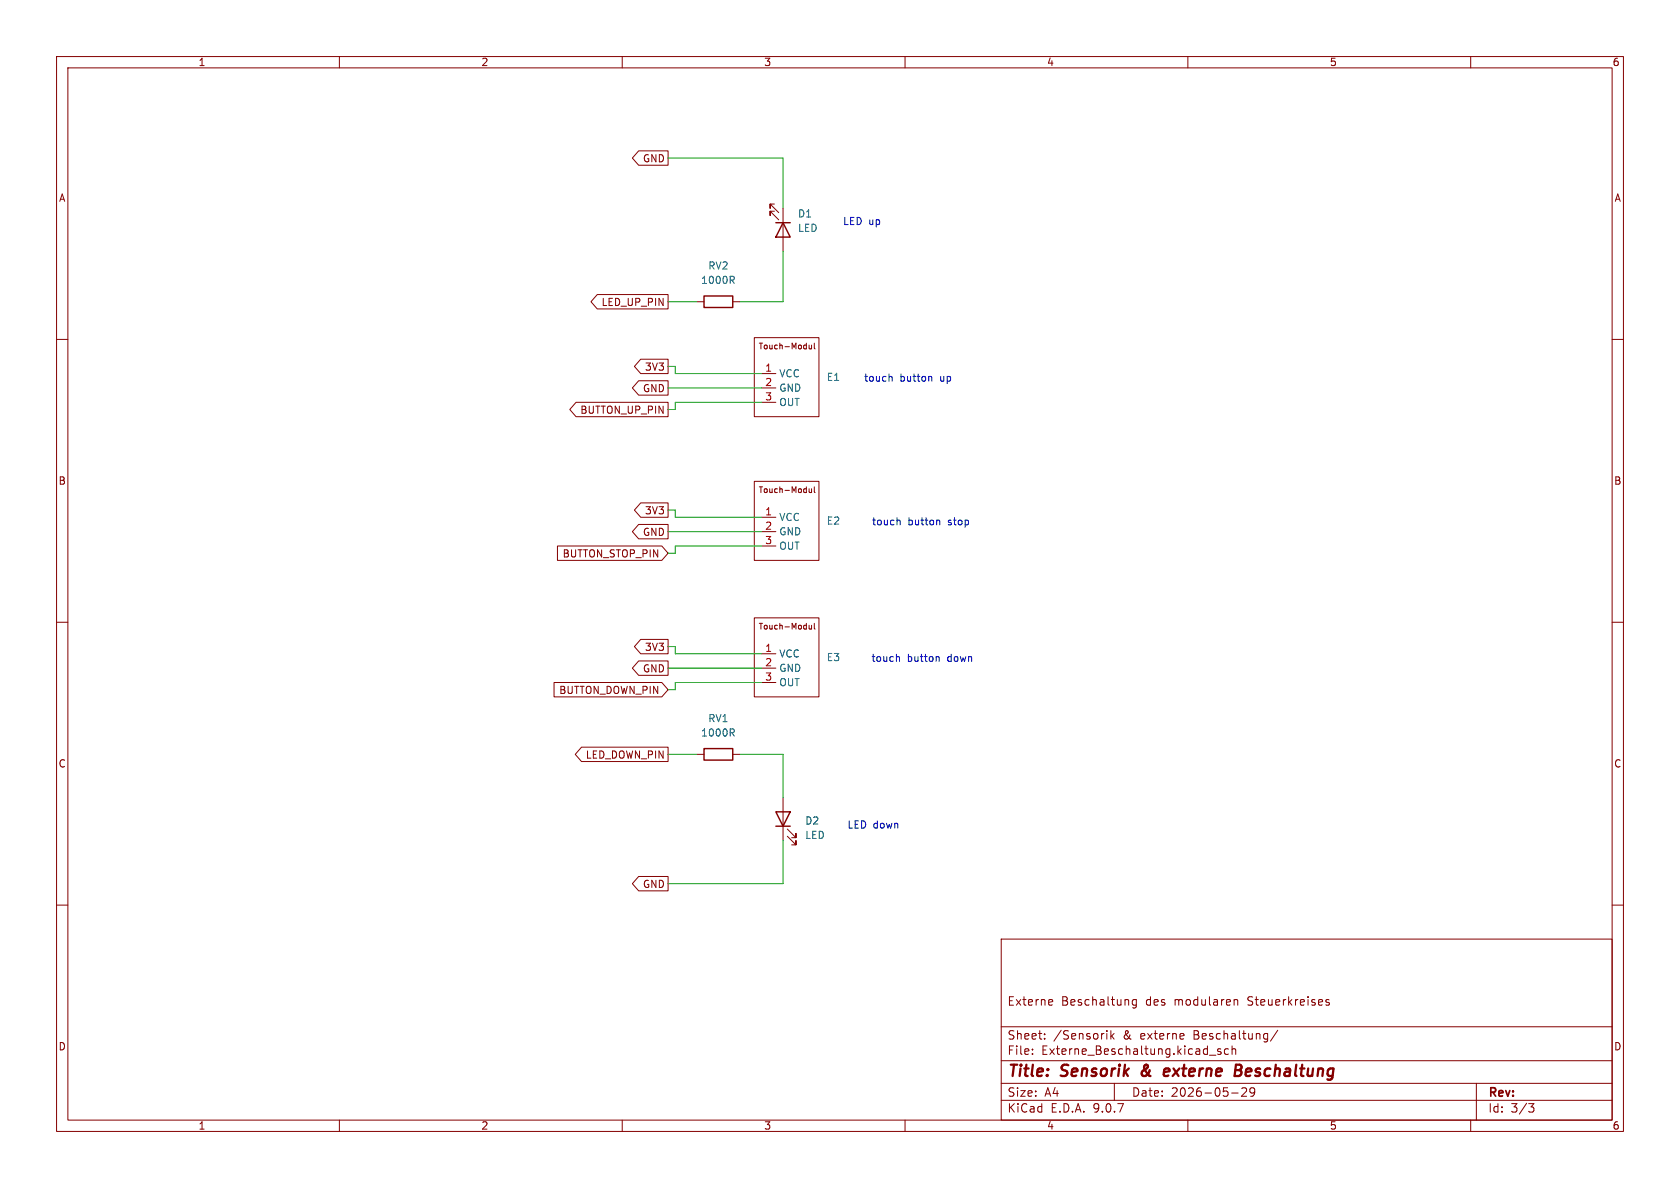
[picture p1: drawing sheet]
(kicad_sch
 (version 20250114)
 (generator "eeschema")
 (generator_version "9.0")
 (paper "A4")
 (title_block
  (title "Sensorik & externe Beschaltung")
  (date "2026-05-29")
  (comment 1 "Externe Beschaltung des modularen Steuerkreises"))
 (lib_symbols
  (symbol "Device:LED"
   (pin_numbers (hide yes))
   (pin_names
    (offset 1.016) (hide yes)) (exclude_from_sim no) (in_bom yes) (on_board yes)
   (property "Reference" "D" (at 0 2.54 0) (effects (font (size 1.27 1.27))))
   (property "Value" "LED" (at 0 -2.54 0) (effects (font (size 1.27 1.27))))
   (property "Footprint" "" (at 0 0 0) (effects (font (size 1.27 1.27)) (hide yes)))
   (property "Datasheet" "~" (at 0 0 0) (effects (font (size 1.27 1.27)) (hide yes)))
   (property "Description" "Light emitting diode" (at 0 0 0) (effects (font (size 1.27 1.27)) (hide yes)))
   (property "Sim.Pins" "1=K 2=A" (at 0 0 0) (effects (font (size 1.27 1.27)) (hide yes)))
   (symbol "LED_0_1"
    (polyline (pts (xy -3.048 -0.762) (xy -4.572 -2.286) (xy -3.81 -2.286) (xy -4.572 -2.286) (xy -4.572 -1.524)) (stroke (width 0) (type default)) (fill (type none)))
    (polyline (pts (xy -1.778 -0.762) (xy -3.302 -2.286) (xy -2.54 -2.286) (xy -3.302 -2.286) (xy -3.302 -1.524)) (stroke (width 0) (type default)) (fill (type none)))
    (polyline (pts (xy -1.27 0) (xy 1.27 0)) (stroke (width 0) (type default)) (fill (type none)))
    (polyline (pts (xy -1.27 -1.27) (xy -1.27 1.27)) (stroke (width 0.254) (type default)) (fill (type none)))
    (polyline (pts (xy 1.27 -1.27) (xy 1.27 1.27) (xy -1.27 0) (xy 1.27 -1.27)) (stroke (width 0.254) (type default)) (fill (type none))))
   (symbol "LED_1_1"
    (pin passive line (at -3.81 0 0) (length 2.54) (name "K" (effects (font (size 1.27 1.27)))) (number "1" (effects (font (size 1.27 1.27)))))
    (pin passive line (at 3.81 0 180) (length 2.54) (name "A" (effects (font (size 1.27 1.27)))) (number "2" (effects (font (size 1.27 1.27))))))
   (embedded_fonts no))
  (symbol "Device:R"
   (pin_numbers (hide yes))
   (pin_names
    (offset 0)) (exclude_from_sim no) (in_bom yes) (on_board yes)
   (property "Reference" "R" (at 2.032 0 90) (effects (font (size 1.27 1.27))))
   (property "Value" "R" (at 0 0 90) (effects (font (size 1.27 1.27))))
   (property "Footprint" "" (at -1.778 0 90) (effects (font (size 1.27 1.27)) (hide yes)))
   (property "Datasheet" "~" (at 0 0 0) (effects (font (size 1.27 1.27)) (hide yes)))
   (property "Description" "Resistor" (at 0 0 0) (effects (font (size 1.27 1.27)) (hide yes)))
   (symbol "R_0_1"
    (rectangle (start -1.016 -2.54) (end 1.016 2.54) (stroke (width 0.254) (type default)) (fill (type none))))
   (symbol "R_1_1"
    (pin passive line (at 0 3.81 270) (length 1.27) (name "~" (effects (font (size 1.27 1.27)))) (number "1" (effects (font (size 1.27 1.27)))))
    (pin passive line (at 0 -3.81 90) (length 1.27) (name "~" (effects (font (size 1.27 1.27)))) (number "2" (effects (font (size 1.27 1.27))))))
   (embedded_fonts no))
  (symbol "Eigene:TOUCH_Module" (exclude_from_sim no) (in_bom yes) (on_board no)
   (property "Reference" "U" (at 7.112 10.16 0) (effects (font (size 1.27 1.27))))
   (property "Value" "" (at 0 0 0) (effects (font (size 1.27 1.27))))
   (property "Footprint" "" (at 0 0 0) (effects (font (size 1.27 1.27)) (hide yes)))
   (property "Datasheet" "" (at 0 0 0) (effects (font (size 1.27 1.27)) (hide yes)))
   (property "Description" "" (at 0 0 0) (effects (font (size 1.27 1.27)) (hide yes)))
   (symbol "TOUCH_Module_0_1"
    (rectangle (start 1.27 8.89) (end 12.7 -5.08) (stroke (width 0) (type default)) (fill (type none))))
   (symbol "TOUCH_Module_1_1"
    (text "Touch-Modul" (at 7.112 7.366 0) (effects (font (size 1.016 1.016))))
    (pin input line (at 2.54 2.54 0) (length 2.54) (name "VCC" (effects (font (size 1.27 1.27)))) (number "1" (effects (font (size 1.27 1.27)))))
    (pin input line (at 2.54 0 0) (length 2.54) (name "GND" (effects (font (size 1.27 1.27)))) (number "2" (effects (font (size 1.27 1.27)))))
    (pin output line (at 2.54 -2.54 0) (length 2.54) (name "OUT" (effects (font (size 1.27 1.27)))) (number "3" (effects (font (size 1.27 1.27))))))
   (embedded_fonts no)))
 (text "touch button up"
  (exclude_from_sim no)
  (at 160.528 67.056 0)
  (effects (font (size 1.27 1.27))))
 (text "LED down"
  (exclude_from_sim no)
  (at 154.432 146.05 0)
  (effects (font (size 1.27 1.27))))
 (text "touch button stop"
  (exclude_from_sim no)
  (at 162.814 92.456 0)
  (effects (font (size 1.27 1.27))))
 (text "touch button down"
  (exclude_from_sim no)
  (at 163.068 116.586 0)
  (effects (font (size 1.27 1.27))))
 (text "LED up"
  (exclude_from_sim no)
  (at 152.4 39.37 0)
  (effects (font (size 1.27 1.27))))
 (wire
  (pts (xy 118.11 114.3) (xy 119.38 114.3))
  (stroke (width 0) (type default)))
 (wire
  (pts (xy 119.38 91.44) (xy 134.62 91.44))
  (stroke (width 0) (type default)))
 (wire
  (pts (xy 118.11 118.11) (xy 134.62 118.11))
  (stroke (width 0) (type default)))
 (wire
  (pts (xy 118.11 133.35) (xy 123.19 133.35))
  (stroke (width 0) (type default)))
 (wire
  (pts (xy 118.11 68.58) (xy 134.62 68.58))
  (stroke (width 0) (type default)))
 (wire
  (pts (xy 119.38 97.79) (xy 119.38 96.52))
  (stroke (width 0) (type default)))
 (wire
  (pts (xy 119.38 121.92) (xy 119.38 120.65))
  (stroke (width 0) (type default)))
 (wire
  (pts (xy 118.11 53.34) (xy 123.19 53.34))
  (stroke (width 0) (type default)))
 (wire
  (pts (xy 138.43 156.21) (xy 138.43 148.59))
  (stroke (width 0) (type default)))
 (wire
  (pts (xy 130.81 133.35) (xy 138.43 133.35))
  (stroke (width 0) (type default)))
 (wire
  (pts (xy 119.38 120.65) (xy 134.62 120.65))
  (stroke (width 0) (type default)))
 (wire
  (pts (xy 119.38 96.52) (xy 134.62 96.52))
  (stroke (width 0) (type default)))
 (wire
  (pts (xy 119.38 72.39) (xy 119.38 71.12))
  (stroke (width 0) (type default)))
 (wire
  (pts (xy 119.38 114.3) (xy 119.38 115.57))
  (stroke (width 0) (type default)))
 (wire
  (pts (xy 118.11 93.98) (xy 134.62 93.98))
  (stroke (width 0) (type default)))
 (wire
  (pts (xy 119.38 90.17) (xy 119.38 91.44))
  (stroke (width 0) (type default)))
 (wire
  (pts (xy 118.11 156.21) (xy 138.43 156.21))
  (stroke (width 0) (type default)))
 (wire
  (pts (xy 118.11 27.94) (xy 138.43 27.94))
  (stroke (width 0) (type default)))
 (wire
  (pts (xy 119.38 115.57) (xy 134.62 115.57))
  (stroke (width 0) (type default)))
 (wire
  (pts (xy 138.43 53.34) (xy 138.43 44.45))
  (stroke (width 0) (type default)))
 (wire
  (pts (xy 119.38 66.04) (xy 134.62 66.04))
  (stroke (width 0) (type default)))
 (wire
  (pts (xy 118.11 72.39) (xy 119.38 72.39))
  (stroke (width 0) (type default)))
 (wire
  (pts (xy 119.38 71.12) (xy 134.62 71.12))
  (stroke (width 0) (type default)))
 (wire
  (pts (xy 118.11 64.77) (xy 119.38 64.77))
  (stroke (width 0) (type default)))
 (wire
  (pts (xy 118.11 97.79) (xy 119.38 97.79))
  (stroke (width 0) (type default)))
 (wire
  (pts (xy 138.43 133.35) (xy 138.43 140.97))
  (stroke (width 0) (type default)))
 (wire
  (pts (xy 119.38 64.77) (xy 119.38 66.04))
  (stroke (width 0) (type default)))
 (wire
  (pts (xy 118.11 121.92) (xy 119.38 121.92))
  (stroke (width 0) (type default)))
 (wire
  (pts (xy 138.43 27.94) (xy 138.43 36.83))
  (stroke (width 0) (type default)))
 (wire
  (pts (xy 130.81 53.34) (xy 138.43 53.34))
  (stroke (width 0) (type default)))
 (wire
  (pts (xy 118.11 90.17) (xy 119.38 90.17))
  (stroke (width 0) (type default)))
 (global_label "GND"
  (shape output)
  (at 118.11 156.21 180)
  (fields_autoplaced yes)
  (effects (font (size 1.27 1.27)) (justify right))
  (property "Intersheetrefs" "${INTERSHEET_REFS}" (at 111.2543 156.21 0) (effects (font (size 1.27 1.27)) (justify right) (hide yes))))
 (global_label "BUTTON_STOP_PIN"
  (shape input)
  (at 118.11 97.79 180)
  (fields_autoplaced yes)
  (effects (font (size 1.27 1.27)) (justify right))
  (property "Intersheetrefs" "${INTERSHEET_REFS}" (at 98.01 97.79 0) (effects (font (size 1.27 1.27)) (justify right) (hide yes))))
 (global_label "LED_DOWN_PIN"
  (shape output)
  (at 118.11 133.35 180)
  (fields_autoplaced yes)
  (effects (font (size 1.27 1.27)) (justify right))
  (property "Intersheetrefs" "${INTERSHEET_REFS}" (at 101.1548 133.35 0) (effects (font (size 1.27 1.27)) (justify right) (hide yes))))
 (global_label "BUTTON_UP_PIN"
  (shape output)
  (at 118.11 72.39 180)
  (fields_autoplaced yes)
  (effects (font (size 1.27 1.27)) (justify right))
  (property "Intersheetrefs" "${INTERSHEET_REFS}" (at 100.1871 72.39 0) (effects (font (size 1.27 1.27)) (justify right) (hide yes))))
 (global_label "3V3"
  (shape output)
  (at 118.11 90.17 180)
  (fields_autoplaced yes)
  (effects (font (size 1.27 1.27)) (justify right))
  (property "Intersheetrefs" "${INTERSHEET_REFS}" (at 111.6172 90.17 0) (effects (font (size 1.27 1.27)) (justify right) (hide yes))))
 (global_label "LED_UP_PIN"
  (shape output)
  (at 118.11 53.34 180)
  (fields_autoplaced yes)
  (effects (font (size 1.27 1.27)) (justify right))
  (property "Intersheetrefs" "${INTERSHEET_REFS}" (at 103.9367 53.34 0) (effects (font (size 1.27 1.27)) (justify right) (hide yes))))
 (global_label "GND"
  (shape output)
  (at 118.11 27.94 180)
  (fields_autoplaced yes)
  (effects (font (size 1.27 1.27)) (justify right))
  (property "Intersheetrefs" "${INTERSHEET_REFS}" (at 111.2543 27.94 0) (effects (font (size 1.27 1.27)) (justify right) (hide yes))))
 (global_label "3V3"
  (shape output)
  (at 118.11 64.77 180)
  (fields_autoplaced yes)
  (effects (font (size 1.27 1.27)) (justify right))
  (property "Intersheetrefs" "${INTERSHEET_REFS}" (at 111.6172 64.77 0) (effects (font (size 1.27 1.27)) (justify right) (hide yes))))
 (global_label "GND"
  (shape output)
  (at 118.11 68.58 180)
  (fields_autoplaced yes)
  (effects (font (size 1.27 1.27)) (justify right))
  (property "Intersheetrefs" "${INTERSHEET_REFS}" (at 111.2543 68.58 0) (effects (font (size 1.27 1.27)) (justify right) (hide yes))))
 (global_label "GND"
  (shape output)
  (at 118.11 93.98 180)
  (fields_autoplaced yes)
  (effects (font (size 1.27 1.27)) (justify right))
  (property "Intersheetrefs" "${INTERSHEET_REFS}" (at 111.2543 93.98 0) (effects (font (size 1.27 1.27)) (justify right) (hide yes))))
 (global_label "BUTTON_DOWN_PIN"
  (shape input)
  (at 118.11 121.92 180)
  (fields_autoplaced yes)
  (effects (font (size 1.27 1.27)) (justify right))
  (property "Intersheetrefs" "${INTERSHEET_REFS}" (at 97.4052 121.92 0) (effects (font (size 1.27 1.27)) (justify right) (hide yes))))
 (global_label "3V3"
  (shape output)
  (at 118.11 114.3 180)
  (fields_autoplaced yes)
  (effects (font (size 1.27 1.27)) (justify right))
  (property "Intersheetrefs" "${INTERSHEET_REFS}" (at 111.6172 114.3 0) (effects (font (size 1.27 1.27)) (justify right) (hide yes))))
 (global_label "GND"
  (shape output)
  (at 118.11 118.11 180)
  (fields_autoplaced yes)
  (effects (font (size 1.27 1.27)) (justify right))
  (property "Intersheetrefs" "${INTERSHEET_REFS}" (at 111.2543 118.11 0) (effects (font (size 1.27 1.27)) (justify right) (hide yes))))
 (symbol
  (lib_id "Eigene:TOUCH_Module")
  (at 132.08 93.98 0)
  (unit 1)
  (exclude_from_sim no)
  (in_bom yes)
  (on_board no)
  (dnp no)
  (fields_autoplaced yes)
  (property "Reference" "E2" (at 146.05 92.0749 0) (effects (font (size 1.27 1.27)) (justify left)))
  (property "Value" "~" (at 146.05 93.3449 0) (effects (font (size 1.27 1.27)) (justify left) (hide yes)))
  (property "Footprint" "" (at 132.08 93.98 0) (effects (font (size 1.27 1.27)) (hide yes)))
  (property "Datasheet" "" (at 132.08 93.98 0) (effects (font (size 1.27 1.27)) (hide yes)))
  (property "Description" "" (at 132.08 93.98 0) (effects (font (size 1.27 1.27)) (hide yes)))
  (pin "3")
  (pin "2")
  (pin "1"))
 (symbol
  (lib_id "Eigene:TOUCH_Module")
  (at 132.08 68.58 0)
  (unit 1)
  (exclude_from_sim no)
  (in_bom yes)
  (on_board no)
  (dnp no)
  (fields_autoplaced yes)
  (property "Reference" "E1" (at 146.05 66.6749 0) (effects (font (size 1.27 1.27)) (justify left)))
  (property "Value" "~" (at 146.05 67.9449 0) (effects (font (size 1.27 1.27)) (justify left) (hide yes)))
  (property "Footprint" "" (at 132.08 68.58 0) (effects (font (size 1.27 1.27)) (hide yes)))
  (property "Datasheet" "" (at 132.08 68.58 0) (effects (font (size 1.27 1.27)) (hide yes)))
  (property "Description" "" (at 132.08 68.58 0) (effects (font (size 1.27 1.27)) (hide yes)))
  (pin "2")
  (pin "1")
  (pin "3"))
 (symbol
  (lib_id "Eigene:TOUCH_Module")
  (at 132.08 118.11 0)
  (unit 1)
  (exclude_from_sim no)
  (in_bom yes)
  (on_board no)
  (dnp no)
  (fields_autoplaced yes)
  (property "Reference" "E3" (at 146.05 116.2049 0) (effects (font (size 1.27 1.27)) (justify left)))
  (property "Value" "~" (at 146.05 117.4749 0) (effects (font (size 1.27 1.27)) (justify left) (hide yes)))
  (property "Footprint" "" (at 132.08 118.11 0) (effects (font (size 1.27 1.27)) (hide yes)))
  (property "Datasheet" "" (at 132.08 118.11 0) (effects (font (size 1.27 1.27)) (hide yes)))
  (property "Description" "" (at 132.08 118.11 0) (effects (font (size 1.27 1.27)) (hide yes)))
  (pin "3")
  (pin "2")
  (pin "1"))
 (symbol
  (lib_id "Device:R")
  (at 127 53.34 90)
  (unit 1)
  (exclude_from_sim no)
  (in_bom yes)
  (on_board no)
  (dnp no)
  (fields_autoplaced yes)
  (property "Reference" "RV2" (at 127 46.99 90) (effects (font (size 1.27 1.27))))
  (property "Value" "1000R" (at 127 49.53 90) (effects (font (size 1.27 1.27))))
  (property "Footprint" "" (at 127 55.118 90) (effects (font (size 1.27 1.27)) (hide yes)))
  (property "Datasheet" "~" (at 127 53.34 0) (effects (font (size 1.27 1.27)) (hide yes)))
  (property "Description" "Resistor" (at 127 53.34 0) (effects (font (size 1.27 1.27)) (hide yes)))
  (pin "2")
  (pin "1"))
 (symbol
  (lib_id "Device:R")
  (at 127 133.35 270)
  (unit 1)
  (exclude_from_sim no)
  (in_bom yes)
  (on_board no)
  (dnp no)
  (fields_autoplaced yes)
  (property "Reference" "RV1" (at 127 127 90) (effects (font (size 1.27 1.27))))
  (property "Value" "1000R" (at 127 129.54 90) (effects (font (size 1.27 1.27))))
  (property "Footprint" "" (at 127 131.572 90) (effects (font (size 1.27 1.27)) (hide yes)))
  (property "Datasheet" "~" (at 127 133.35 0) (effects (font (size 1.27 1.27)) (hide yes)))
  (property "Description" "Resistor" (at 127 133.35 0) (effects (font (size 1.27 1.27)) (hide yes)))
  (pin "2")
  (pin "1"))
 (symbol
  (lib_id "Device:LED")
  (at 138.43 40.64 270)
  (unit 1)
  (exclude_from_sim no)
  (in_bom yes)
  (on_board no)
  (dnp no)
  (fields_autoplaced yes)
  (property "Reference" "D1" (at 140.97 37.7824 90) (effects (font (size 1.27 1.27)) (justify left)))
  (property "Value" "LED" (at 140.97 40.3224 90) (effects (font (size 1.27 1.27)) (justify left)))
  (property "Footprint" "" (at 138.43 40.64 0) (effects (font (size 1.27 1.27)) (hide yes)))
  (property "Datasheet" "~" (at 138.43 40.64 0) (effects (font (size 1.27 1.27)) (hide yes)))
  (property "Description" "Light emitting diode" (at 138.43 40.64 0) (effects (font (size 1.27 1.27)) (hide yes)))
  (property "Sim.Pins" "1=K 2=A" (at 138.43 40.64 0) (effects (font (size 1.27 1.27)) (hide yes)))
  (pin "1")
  (pin "2"))
 (symbol
  (lib_id "Device:LED")
  (at 138.43 144.78 90)
  (unit 1)
  (exclude_from_sim no)
  (in_bom yes)
  (on_board no)
  (dnp no)
  (fields_autoplaced yes)
  (property "Reference" "D2" (at 142.24 145.0974 90) (effects (font (size 1.27 1.27)) (justify right)))
  (property "Value" "LED" (at 142.24 147.6374 90) (effects (font (size 1.27 1.27)) (justify right)))
  (property "Footprint" "" (at 138.43 144.78 0) (effects (font (size 1.27 1.27)) (hide yes)))
  (property "Datasheet" "~" (at 138.43 144.78 0) (effects (font (size 1.27 1.27)) (hide yes)))
  (property "Description" "Light emitting diode" (at 138.43 144.78 0) (effects (font (size 1.27 1.27)) (hide yes)))
  (property "Sim.Pins" "1=K 2=A" (at 138.43 144.78 0) (effects (font (size 1.27 1.27)) (hide yes)))
  (pin "1")
  (pin "2")))
